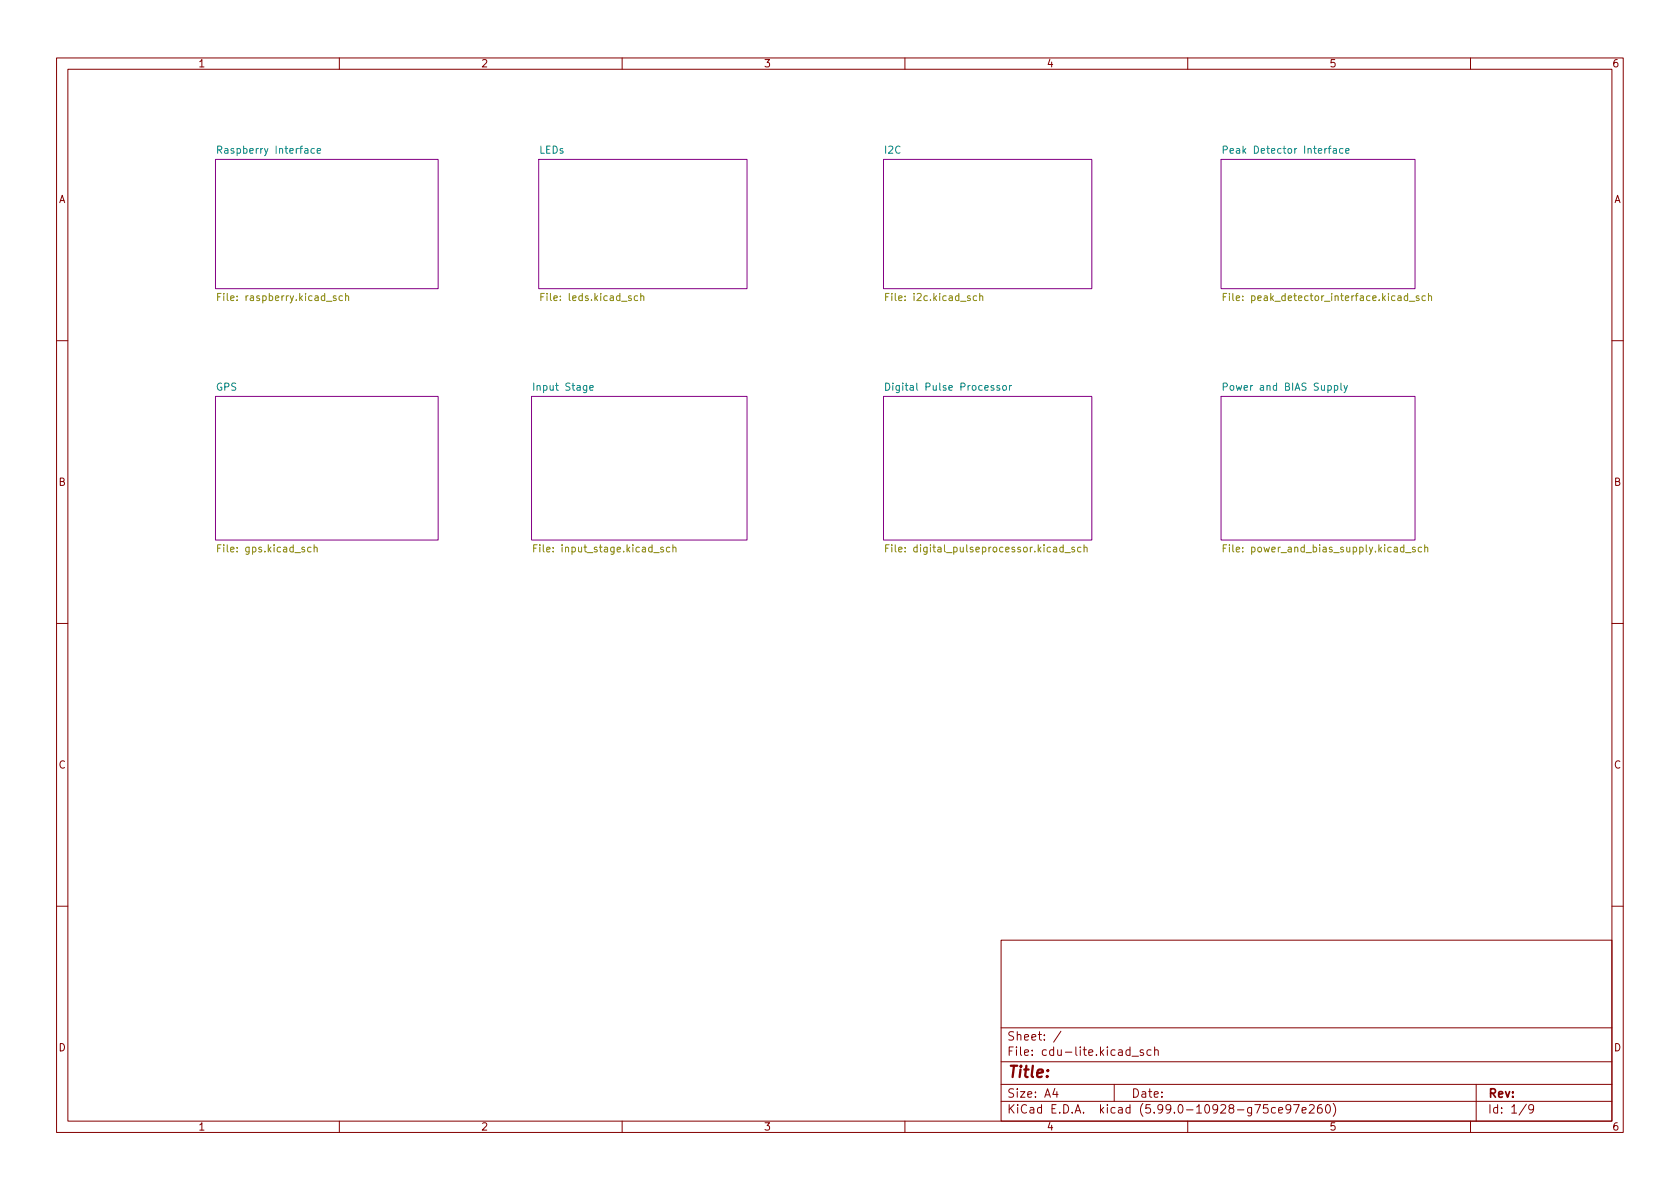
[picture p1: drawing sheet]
<svg xmlns="http://www.w3.org/2000/svg" width="297mm" height="210mm" viewBox="0 0 297 210" stroke-linecap="round" stroke-linejoin="round" font-family="sans-serif">
<g fill="none" stroke="#840000" stroke-width=".18">
<path d="M10 10.2h277v190.1h-277zM12 12.2h273v186.1h-273zM60 10.2v2M110 10.2v2M160 10.2v2M210 10.2v2M260 10.2v2M10 60.2h2M285 60.2h2M10 110.2h2M285 110.2h2M10 160.2h2"/>
<path d="M177 166.3h108v32h-108zM285 160.2h2M60 198.3v2M110 198.3v2M160 198.3v2M177 194.8h108M177 191.8h108M177 187.8h108M177 181.8h108M186.5 192.5l-.4 1h1M186.9 193v1M187.6 182.4l-1.3 1.9"/>
<path d="M197 191.8v3M199.8 185.7l-.4-.1-.3 .3v.4l.1 .3h.6M199.8 185.1v1.5M200.1 186.8h1.2M202.1 185.7l-.3-.1-.2 .2v.3l.5 .1v.4h-.5M203.5 185.7l-.4-.1-.3 .3v.4l.1 .3h.6M204.1 185.8l.3-.2 .3 .1 .1 .9M204.1 185.1v1.5M210 198.3v2M225.5 195.9l-.4-.1-.3 .3v.4l.1 .3h.6M226.1 196.3l.7-.1-.1-.3-.4-.1-.2 .2v.8h.6M228.2 196l-.3 .3-.4-.1-.1-.2 .1-.6 .4-.1 .2 .2a.99 .99 0 0 1-.3 1.3h-.3"/>
<path d="M228.7 195.3h1l-.6 1.5M230.2 196.3l.7-.1v-.3l-.5-.1-.2 .2 .1 .8h.6M231.5 195.5l.6-.2 .2 .2 .1 .3-1 1h1M233.6 195.3a.59 .59 0 0 0-.7 .7v.5l.2 .3h.4l.2-.1 .1-.5-.2-.2-.4-.1-.3 .3M234.6 195.4l.1-.1a.81 .81 0 0 1 .6 .7 .81 .81 0 0 1-.3 .8h-.1a.81 .81 0 0 1-.6-.6 .81 .81 0 0 1 .3-.8zM235.7 195.1a1.72 1.72 0 0 1 0 2.3M260 198.3v2M261 191.8v6.5M269.9 195.3l-1.3 1.9M271.2 196l-.3 .3h-.3l-.3-.3 .1-.6 .5-.1 .2 .2a.99 .99 0 0 1-.4 1.3h-.3"/>
</g>
<g fill="#fff" stroke="#fff" stroke-width=".18">
<path d="M156.2 70.1h36.8v25.4h-36.8z"/>
<path d="M38.1 70.1h39.4v25.4h-39.4z"/>
<path d="M156.2 28.2h36.8v22.8h-36.8z"/>
<path d="M94 70.1h38.1v25.4h-38.1z"/>
<path d="M95.2 28.2h36.9v22.8h-36.9z"/>
<path d="M215.9 28.2h34.3v22.8h-34.3z"/>
<path d="M215.9 70.1h34.3v25.4h-34.3z"/>
<path d="M38.1 28.2h39.4v22.8h-39.4z"/>
</g>
<path d="M38.1 28.2h39.4v22.8h-39.4zM95.2 28.2h36.9v22.8h-36.9zM156.2 28.2h36.8v22.8h-36.8zM215.9 28.2h34.3v22.8h-34.3zM38.1 70.1h39.4v25.4h-39.4zM94 70.1h38.1v25.4h-38.1zM156.2 70.1h36.8v25.4h-36.8zM215.9 70.1h34.3v25.4h-34.3z" fill="none" stroke="#840084" stroke-width=".18"/>
<g fill="none" stroke="#008484" stroke-width=".18">
<path d="M38.5 26.5l.6-.1 .1-.1-.1-.3-.6-.2v1.3M55.6 26.3h-.4l-.2 .2 .1 .5h.5M56.1 26.7l.6-.1-.1-.3h-.3l-.2 .1v.6h.5M216.3 26.5l.6-.1 .1-.1-.1-.3-.6-.2v1.3M237.4 26.3h-.3l-.3 .2 .2 .5h.4M237.9 26.7l.6-.1v-.3h-.4l-.2 .1 .1 .6h.5M104.3 68.6l.6-.1-.1-.3h-.3l-.2 .1v.7h.5M156.6 67.7a.64 .64 0 0 1 .7 .7 .64 .64 0 0 1-.7 .6zM176.7 68.2h-.3l-.2 .1 .1 .2 .4 .2v.3h-.5M177.4 68.2h.3l.2 .2v.4l-.2 .2h-.3l-.1-.2zM178.5 68.2v.8M178.8 68.2l-.3 .2"/>
<path d="M216.3 68.4l.6-.1 .1-.1-.1-.3-.6-.2v1.3M237.1 67.7v1.1l.2 .2M237.6 68.2l.3 .8M238.2 68.2l-.4 1.1-.2 .1"/>
</g>
<g fill="none" stroke="#848400" stroke-width=".18">
<path d="M38.5 52.5h.4M39.1 51.9h-.6v1.3M60.6 52.4l-.4-.1-.2 .2 .1 .6h.5M61.1 52.4l.2-.1 .3 .1v.8M61.1 51.9v1.3M95.6 52.5h.5M96.2 51.9h-.6v1.3M112.7 52.4l-.3-.1-.3 .2 .2 .6h.4M113.3 52.4l.2-.1 .3 .1v.8M113.3 51.9v1.3M156.6 52.5h.4M157.2 51.9h-.6v1.3"/>
<path d="M172.7 52.4l-.4-.1-.2 .2 .1 .6h.5M173.2 52.4l.2-.1 .3 .1 .1 .8M173.2 51.9v1.3M216.3 52.5h.4M216.9 51.9h-.6v1.3M217.4 51.9v.1M217.4 52.3v.9M249.2 53.3h.9M250.9 52.4l-.3-.1-.2 .2 .1 .2 .4 .1v.3h-.5M252 52.4l-.3-.1-.3 .2 .1 .6h.5M252.6 52.4l.1-.1 .4 .1v.8M252.6 51.9v1.3"/>
<path d="M38.5 96.9h.4M39.1 96.3h-.6v1.3M55 96.8h-.4l-.2 .2 .1 .5h.5M55.5 96.9l.2-.1h.3l.1 .8M55.5 96.3v1.3M94.4 96.9h.4M95 96.3h-.6v1.3M117.3 96.8h-.3l-.2 .1 .1 .2 .4 .1v.3h-.5M118.4 96.8h-.3l-.3 .2 .1 .5h.5M119 96.9l.2-.1h.3v.8M119 96.3v1.3M156.6 96.9h.4"/>
<path d="M157.2 96.3h-.6v1.3M157.7 96.3v.2M188.3 97.7h.9M190 96.8h-.3l-.2 .1 .1 .2 .4 .1v.3h-.5M191.1 96.8h-.3l-.3 .2 .1 .5h.5M191.7 96.9l.1-.1h.4v.8M191.7 96.3v1.3M216.3 96.9h.4M216.9 96.3h-.6v1.3M248.5 97.7h1M250.2 96.8h-.3l-.2 .1 .1 .2 .4 .1v.3h-.5M251.4 96.8h-.4l-.2 .2 .1 .5h.5"/>
<path d="M251.9 96.9l.2-.1h.3v.8M251.9 96.3v1.3"/>
</g>
<text font-size="2.8" fill="#840000" x="178" y="190.6">Title:</text>
<g font-size="2.1" fill="#840000">
<text x="178" y="184">Sheet: /</text>
<text x="178" y="186.7">File: cdu-lite.kicad_sch</text>
<text x="178" y="196.9">KiCad E.D.A. kicad (5.99.0-10928-g75ce97e260)</text>
<text x="178" y="194.1">Size: A4</text>
<text x="200" y="194.1">Date:</text>
<text x="263" y="194.1">Rev:</text>
<text x="263" y="196.9">Id: 1/9</text>
</g>
<g font-size="1.8" fill="#840000">
<text x="35" y="11.9">1</text>
<text x="85" y="11.9">2</text>
<text x="135" y="11.9">3</text>
<text x="185" y="11.9">4</text>
<text x="235" y="11.9">5</text>
<text x="285" y="11.9">6</text>
<text x="10.3" y="35.9">A</text>
<text x="285.3" y="35.9">A</text>
<text x="10.3" y="85.9">B</text>
<text x="285.3" y="85.9">B</text>
<text x="10.3" y="135.9">C</text>
<text x="285.3" y="135.9">C</text>
<text x="10.3" y="185.9">D</text>
<text x="285.3" y="185.9">D</text>
<text x="35" y="199.9">1</text>
<text x="85" y="199.9">2</text>
<text x="135" y="199.9">3</text>
<text x="185" y="199.9">4</text>
<text x="235" y="199.9">5</text>
<text x="285" y="199.9">6</text>
</g>
<g font-size="1.8" fill="#008484">
<text x="39.2" y="27.2">Raspberry Interface</text>
<text x="95.3" y="27.2">LEDs</text>
<text x="156.5" y="27.2">I2C</text>
<text x="217.5" y="27.2">Peak Detector Interface</text>
<text x="38.2" y="69.1">GPS</text>
<text x="94.8" y="69.1">Input Stage</text>
<text x="157.7" y="69.1">Digital Pulse Processor</text>
<text x="217.2" y="69.1">Power and BIAS Supply</text>
</g>
<g font-size="1.8" fill="#848400">
<text x="39.4" y="53.2">File: raspberry.kicad_sch</text>
<text x="96.4" y="53.2">File: leds.kicad_sch</text>
<text x="157.4" y="53.2">File: i2c.kicad_sch</text>
<text x="217.9" y="53.2">File: peak_detector_interface.kicad_sch</text>
<text x="39.1" y="97.7">File: gps.kicad_sch</text>
<text x="95.4" y="97.7">File: input_stage.kicad_sch</text>
<text x="158.1" y="97.7">File: digital_pulseprocessor.kicad_sch</text>
<text x="217.5" y="97.7">File: power_and_bias_supply.kicad_sch</text>
</g>
</svg>
